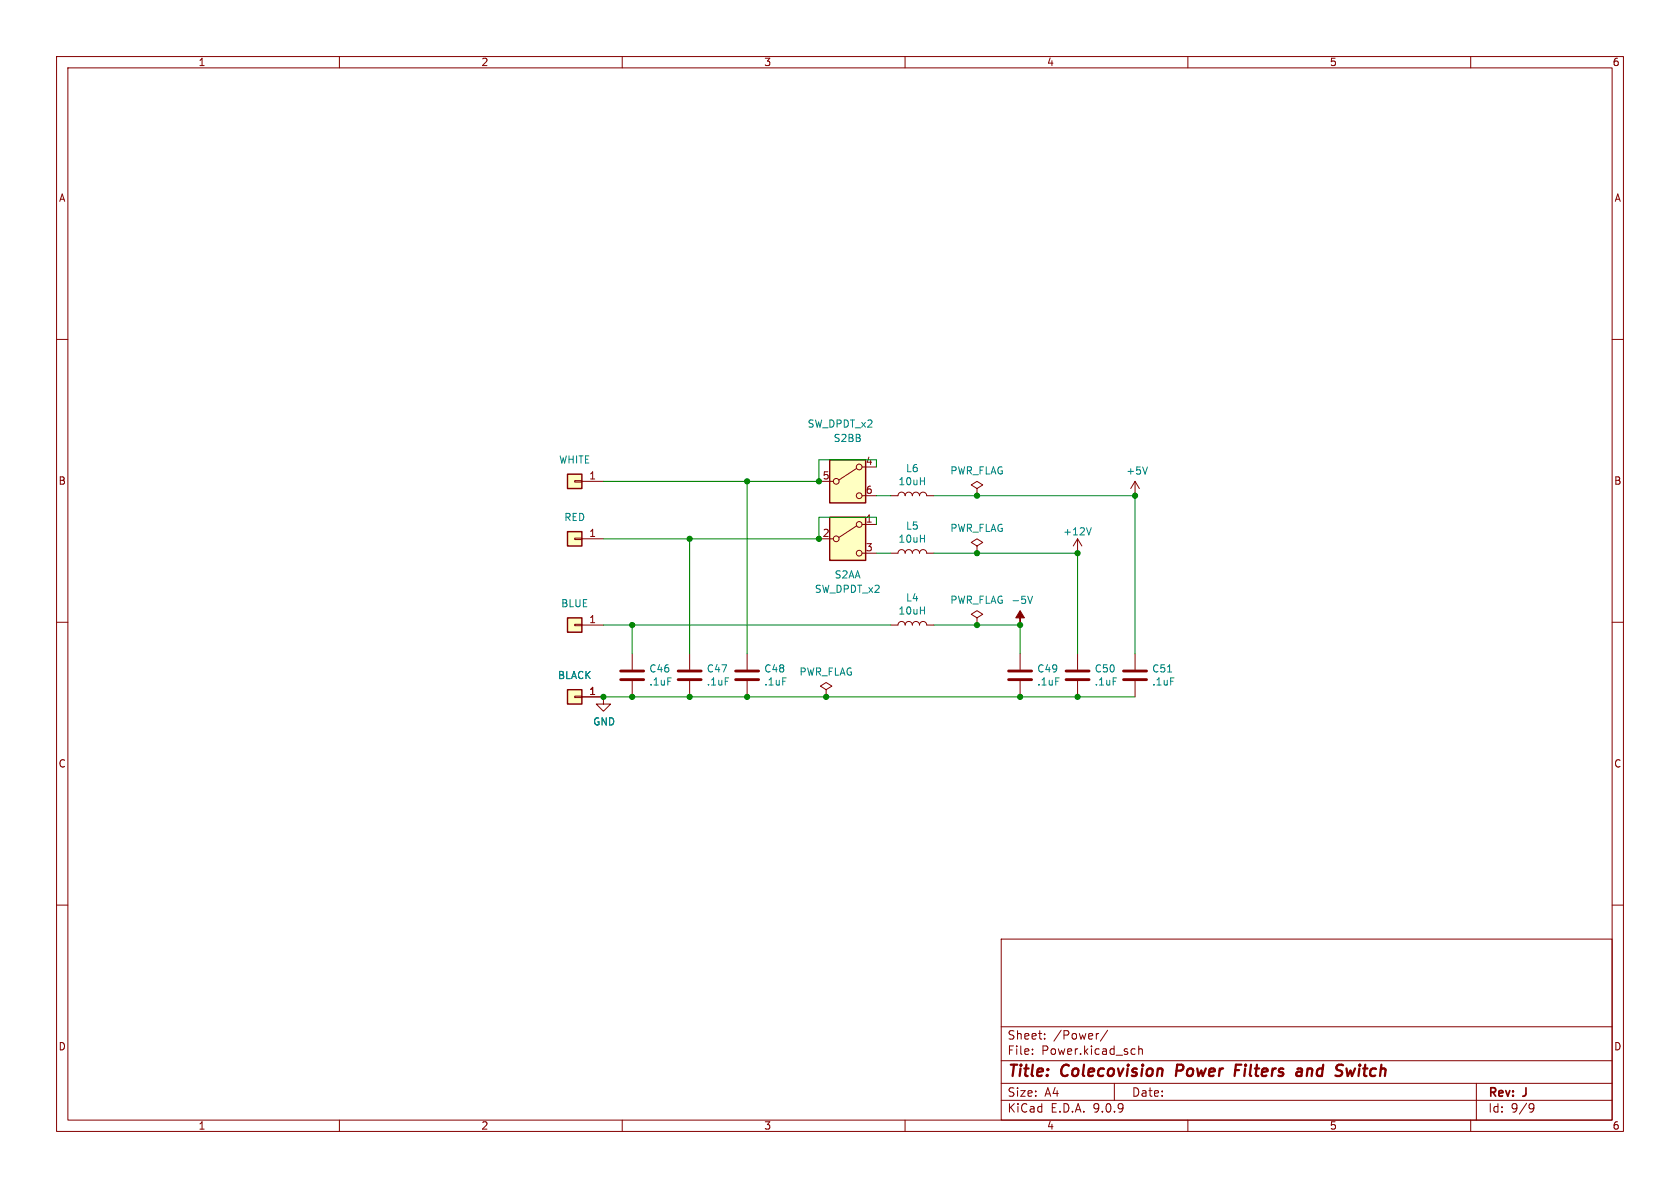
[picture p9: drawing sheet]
<svg xmlns="http://www.w3.org/2000/svg" width="297mm" height="210mm" viewBox="0 0 297 210" stroke-linecap="round" stroke-linejoin="round" font-family="sans-serif">
<g fill="none" stroke="#840000" stroke-width=".18">
<path d="M10 10h277v190h-277zM12 12h273v186h-273zM60 10v2M110 10v2M160 10v2M210 10v2M260 10v2M10 60h2M285 60h2M157.5 97.8h1.2a.64 .64 0 0 1 .7-.6 .64 .64 0 0 1 .6 .6 .64 .64 0 0 1 .7-.6 .64 .64 0 0 1 .6 .6 .64 .64 0 0 1 .6-.6 .64 .64 0 0 1 .7 .6 .64 .64 0 0 1 .6-.6 .64 .64 0 0 1 .6 .6h1.3M200.7 87.6h.1M200.7 85.1l-.8 1.3"/>
<path d="M200.7 85.1l.7 1.3M200.7 85.1v2.5M10 110h2M121.9 115.6v2.8M132.1 115.6v2.8M285 110h2M121.9 120.4v2.8M132.1 120.4v2.8M10 160h2M177 166h108v32h-108zM285 160h2M60 198v2"/>
<path d="M110 198v2M160 198v2M177 194.5h108M177 191.5h108M177 187.5h108M177 181.5h108M182.5 186.3v.1M182.5 185.5v.1M184.7 183.6v.1M184.7 182.8v.1M194.2 182.7l-.2 .1M195.8 182.1l-1.3 2"/>
<path d="M197 191.5v3M200.2 185.4l.5 .1M200.7 186.3l-.5 .1M201.3 185.5l.2-.1 .4 .1 .1 .9M201.3 184.9v1.5M210 198v2M260 198v2M261 191.5v6.5M270.6 195.1l.5 .1a.99 .99 0 0 1-.4 1.4h-.2M271.2 195.7l-.3 .3h-.3"/>
</g>
<path d="M208.1 188.2l-.2 2M218.4 189.2h.7M219.5 188.2h-1l-.2 2M229.2 190.1l.2 .1 .7-.1M229.4 189l.2-.1 .5 .1v1.2M230.2 189.4l-.9 .1M238 188.9l.3 1.3 .5-.9" fill="none" stroke="#840000" stroke-width=".4"/>
<path d="M119.9 118.6h4.1M130 118.6h4.1M119.9 120.1h4.1M130 120.1h4.1" fill="none" stroke="#840000" stroke-width=".51"/>
<path d="M202.9 82.5l-.5 1.3" fill="none" stroke="#008484" stroke-width=".18"/>
<path d="M100.3 109.2h2.6v2.6h-2.6z" fill="#ffffc2"/>
<path d="M100.3 109.2h2.6v2.6h-2.6z" fill="none" stroke="#840000" stroke-width=".25"/>
<path d="M101.6 110.4h1.3v.2h-1.3zM102.9 110.5h3.8M180.3 115.6v2.8M180.3 120.4v2.8" fill="none" stroke="#840000" stroke-width=".18"/>
<path d="M178.3 118.6h4.1M178.3 120.1h4.1" fill="none" stroke="#840000" stroke-width=".51"/>
<path d="M100.3 94h2.6v2.5h-2.6z" fill="#ffffc2"/>
<path d="M100.3 94h2.6v2.5h-2.6z" fill="none" stroke="#840000" stroke-width=".25"/>
<path d="M101.6 95.1h1.3v.3h-1.3zM102.9 95.3h3.8" fill="none" stroke="#840000" stroke-width=".18"/>
<path d="M100.3 83.8h2.6v2.6h-2.6z" fill="#ffffc2"/>
<path d="M100.3 83.8h2.6v2.6h-2.6z" fill="none" stroke="#840000" stroke-width=".25"/>
<path d="M101.6 85h1.3v.2h-1.3zM102.9 85.1h3.8M106.7 123.2v1.3h1.2l-1.2 1.2-1.3-1.2h1.3M106.7 123.2h.1" fill="none" stroke="#840000" stroke-width=".18"/>
<path d="M100.3 121.9h2.6v2.6h-2.6z" fill="#ffffc2"/>
<path d="M100.3 121.9h2.6v2.6h-2.6z" fill="none" stroke="#840000" stroke-width=".25"/>
<path d="M111.8 115.6v2.8M157.5 110.5h1.2a.64 .64 0 0 1 .7-.6 .64 .64 0 0 1 .6 .6 .64 .64 0 0 1 .7-.6 .64 .64 0 0 1 .6 .6 .64 .64 0 0 1 .6-.6 .64 .64 0 0 1 .7 .6 .64 .64 0 0 1 .6-.6 .64 .64 0 0 1 .6 .6h1.3M172.7 109.2l1-.6-1-.6-1 .6 1 .6v1.3M172.7 110.5h.1M101.6 123.1h1.3v.2h-1.3zM102.9 123.2h3.8M111.8 120.4v2.8" fill="none" stroke="#840000" stroke-width=".18"/>
<path d="M109.7 118.6h4.1M109.7 120.1h4.1" fill="none" stroke="#840000" stroke-width=".51"/>
<path d="M146.7 81.3h6.3v7.6h-6.3z" fill="#ffffc2"/>
<g fill="none" stroke="#840000" stroke-width=".18">
<path d="M144.8 85.1h2.5M151.4 82.8l-3.1 2M152.4 82.6h2.5M152.4 87.6h2.5"/>
<circle cx="147.8" cy="85.1" r=".51"/>
<circle cx="151.9" cy="87.6" r=".51"/>
<circle cx="151.9" cy="82.6" r=".51"/>
</g>
<path d="M146.7 81.3h6.3v7.6h-6.3z" fill="none" stroke="#840000" stroke-width=".25"/>
<path d="M146.7 91.4h6.3v7.7h-6.3z" fill="#ffffc2"/>
<g fill="none" stroke="#840000" stroke-width=".18">
<path d="M144.8 95.3h2.5M151.4 93l-3.1 2M152.4 92.7h2.5M152.4 97.8h2.5M157.5 87.6h1.2a.64 .64 0 0 1 .7-.6 .64 .64 0 0 1 .6 .6 .64 .64 0 0 1 .7-.6 .64 .64 0 0 1 .6 .6 .64 .64 0 0 1 .6-.6 .64 .64 0 0 1 .7 .6 .64 .64 0 0 1 .6-.6 .64 .64 0 0 1 .6 .6h1.3M172.7 96.5l1-.6-1-.6-1 .6 1 .6v1.3M172.7 97.8h.1M172.7 86.4l1-.7-1-.6-1 .6 1 .7v1.2M172.7 87.6h.1M190.5 97.8h.1M190.5 95.3v2.5M190.5 95.3l-.8 1.2"/>
<path d="M190.5 95.3l.8 1.2M180.3 110.5h.1M190.5 115.6v2.8M200.7 115.6v2.8M102.9 123.2h3.8M106.7 123.2h.1M146 121.9l1.1-.6-1.1-.6-1 .6 1 .6v1.3M146 123.2h.1M190.5 120.4v2.8M200.7 120.4v2.8"/>
<circle cx="147.8" cy="95.3" r=".51"/>
<circle cx="151.9" cy="92.7" r=".51"/>
<circle cx="151.9" cy="97.8" r=".51"/>
</g>
<path d="M146.7 91.4h6.3v7.7h-6.3z" fill="none" stroke="#840000" stroke-width=".25"/>
<path d="M188.5 118.6h4M198.6 118.6h4.1M188.5 120.1h4M198.6 120.1h4.1" fill="none" stroke="#840000" stroke-width=".51"/>
<path d="M192.9 93.3l-.4 1.3M181.7 105.4l.4 1.3 .4-1.3M206.4 118.8h.7" fill="none" stroke="#008484" stroke-width=".18"/>
<path d="M180.3 108l.8 1.2h-.8v1.3v-1.3h-.7z" fill="#840000" stroke="#840000" stroke-width=".18"/>
<path d="M121.9 95.3v20.3M132.1 85.1v30.5M154.9 87.6h2.6M154.9 97.8h2.6M154.9 82.6v-1.3h-10.1v3.8h-38.1M154.9 92.7v-1.3h-10.1v3.9h-38.1M165.1 97.8h25.4v17.8M165.1 87.6h35.6v28M106.7 110.5h50.8M111.8 110.5v5.1M165.1 110.5h15.2v5.1M106.7 123.2h94" fill="none" stroke="#008400" stroke-width=".18"/>
<g fill="#008400" stroke="#008400" stroke-width=".18">
<circle cx="200.7" cy="87.6" r=".46"/>
<circle cx="190.5" cy="97.8" r=".46"/>
<circle cx="180.3" cy="110.5" r=".46"/>
<circle cx="180.3" cy="123.2" r=".46"/>
<circle cx="172.7" cy="97.8" r=".46"/>
<circle cx="172.7" cy="87.6" r=".46"/>
<circle cx="172.7" cy="110.5" r=".46"/>
<circle cx="190.5" cy="123.2" r=".46"/>
<circle cx="144.8" cy="95.3" r=".46"/>
<circle cx="132.1" cy="85.1" r=".46"/>
<circle cx="144.8" cy="85.1" r=".46"/>
<circle cx="121.9" cy="123.2" r=".46"/>
<circle cx="111.8" cy="123.2" r=".46"/>
<circle cx="106.7" cy="123.2" r=".46"/>
<circle cx="121.9" cy="95.3" r=".46"/>
<circle cx="111.8" cy="110.5" r=".46"/>
<circle cx="146" cy="123.2" r=".46"/>
<circle cx="132.1" cy="123.2" r=".46"/>
</g>
<g font-size="2.8" fill="#840000">
<text x="178" y="190.9">Title:</text>
<text x="187.7" y="190.9">Colecovision</text>
<text x="208.7" y="190.9">Power</text>
<text x="219.9" y="190.9">Filters</text>
<text x="231.7" y="190.9">and</text>
<text x="239.4" y="190.9">Switch</text>
</g>
<g font-size="2.1" fill="#840000">
<text x="178" y="184">Sheet:</text>
<text x="186.2" y="184">/Power/</text>
<text x="178" y="186.7">File:</text>
<text x="184.1" y="186.7">Power.kicad_sch</text>
<text x="178" y="196.9">KiCad</text>
<text x="178" y="194.1">Size:</text>
<text x="184.7" y="194.1">A4</text>
<text x="185.7" y="196.9">E.D.A.</text>
<text x="193.3" y="196.9">9.0.9</text>
<text x="200" y="194.1">Date:</text>
<text x="263" y="194.3">Rev:</text>
<text x="263" y="196.9">Id:</text>
<text x="267.1" y="196.9">9/9</text>
<text x="269.4" y="194.3">J</text>
</g>
<g font-size="1.8" fill="#840000">
<text x="35" y="11.9">1</text>
<text x="85" y="11.9">2</text>
<text x="135" y="11.9">3</text>
<text x="185" y="11.9">4</text>
<text x="235" y="11.9">5</text>
<text x="285" y="11.9">6</text>
<text x="10.3" y="35.9">A</text>
<text x="285.3" y="35.9">A</text>
<text x="153" y="82.3">4</text>
<text x="10.3" y="85.9">B</text>
<text x="104.1" y="84.8">1</text>
<text x="145.3" y="84.8">5</text>
<text x="153" y="87.4">6</text>
<text x="285.3" y="85.9">B</text>
<text x="104.1" y="95">1</text>
<text x="145.3" y="95">2</text>
<text x="153" y="92.5">1</text>
<text x="153" y="97.5">3</text>
<text x="104.1" y="110.2">1</text>
<text x="104.1" y="122.9">1</text>
<text x="10.3" y="135.9">C</text>
<text x="285.3" y="135.9">C</text>
<text x="10.3" y="185.9">D</text>
<text x="285.3" y="185.9">D</text>
<text x="35" y="199.9">1</text>
<text x="85" y="199.9">2</text>
<text x="135" y="199.9">3</text>
<text x="185" y="199.9">4</text>
<text x="235" y="199.9">5</text>
<text x="285" y="199.9">6</text>
</g>
<g font-size="1.8" fill="#008484">
<text x="142.7" y="75.8">SW_DPDT_x2</text>
<text x="98.7" y="82.1">WHITE</text>
<text x="147.3" y="78.3">S2BB</text>
<text x="160.1" y="83.7">L6</text>
<text x="158.7" y="86">10uH</text>
<text x="167.9" y="84.1">PWR_FLAG</text>
<text x="199" y="84.1">+5V</text>
<text x="99.7" y="92.3">RED</text>
<text x="160.1" y="93.8">L5</text>
<text x="167.9" y="94.2">PWR_FLAG</text>
<text x="187.9" y="94.8">+12V</text>
<text x="158.7" y="96.1">10uH</text>
<text x="99.1" y="107.5">BLUE</text>
<text x="144" y="105">SW_DPDT_x2</text>
<text x="147.5" y="102.5">S2AA</text>
<text x="160.1" y="106.5">L4</text>
<text x="167.9" y="106.9">PWR_FLAG -5V</text>
<text x="158.7" y="108.8">10uH</text>
<text x="114.7" y="119.1">C46</text>
<text x="124.9" y="119.1">C47</text>
<text x="135" y="119.1">C48</text>
<text x="141.2" y="119.6">PWR_FLAG</text>
<text x="183.3" y="119.1">C49</text>
<text x="193.4" y="119.1">C50</text>
<text x="203.6" y="119.1">C51</text>
<text x="98.5" y="120.2">BLACK</text>
<text x="114.7" y="121.4">.1uF</text>
<text x="124.9" y="121.4">.1uF</text>
<text x="135" y="121.4">.1uF</text>
<text x="183.3" y="121.4">.1uF</text>
<text x="193.4" y="121.4">.1uF</text>
<text x="203.6" y="121.4">.1uF</text>
<text x="104.8" y="128.4">GND</text>
</g>
</svg>
